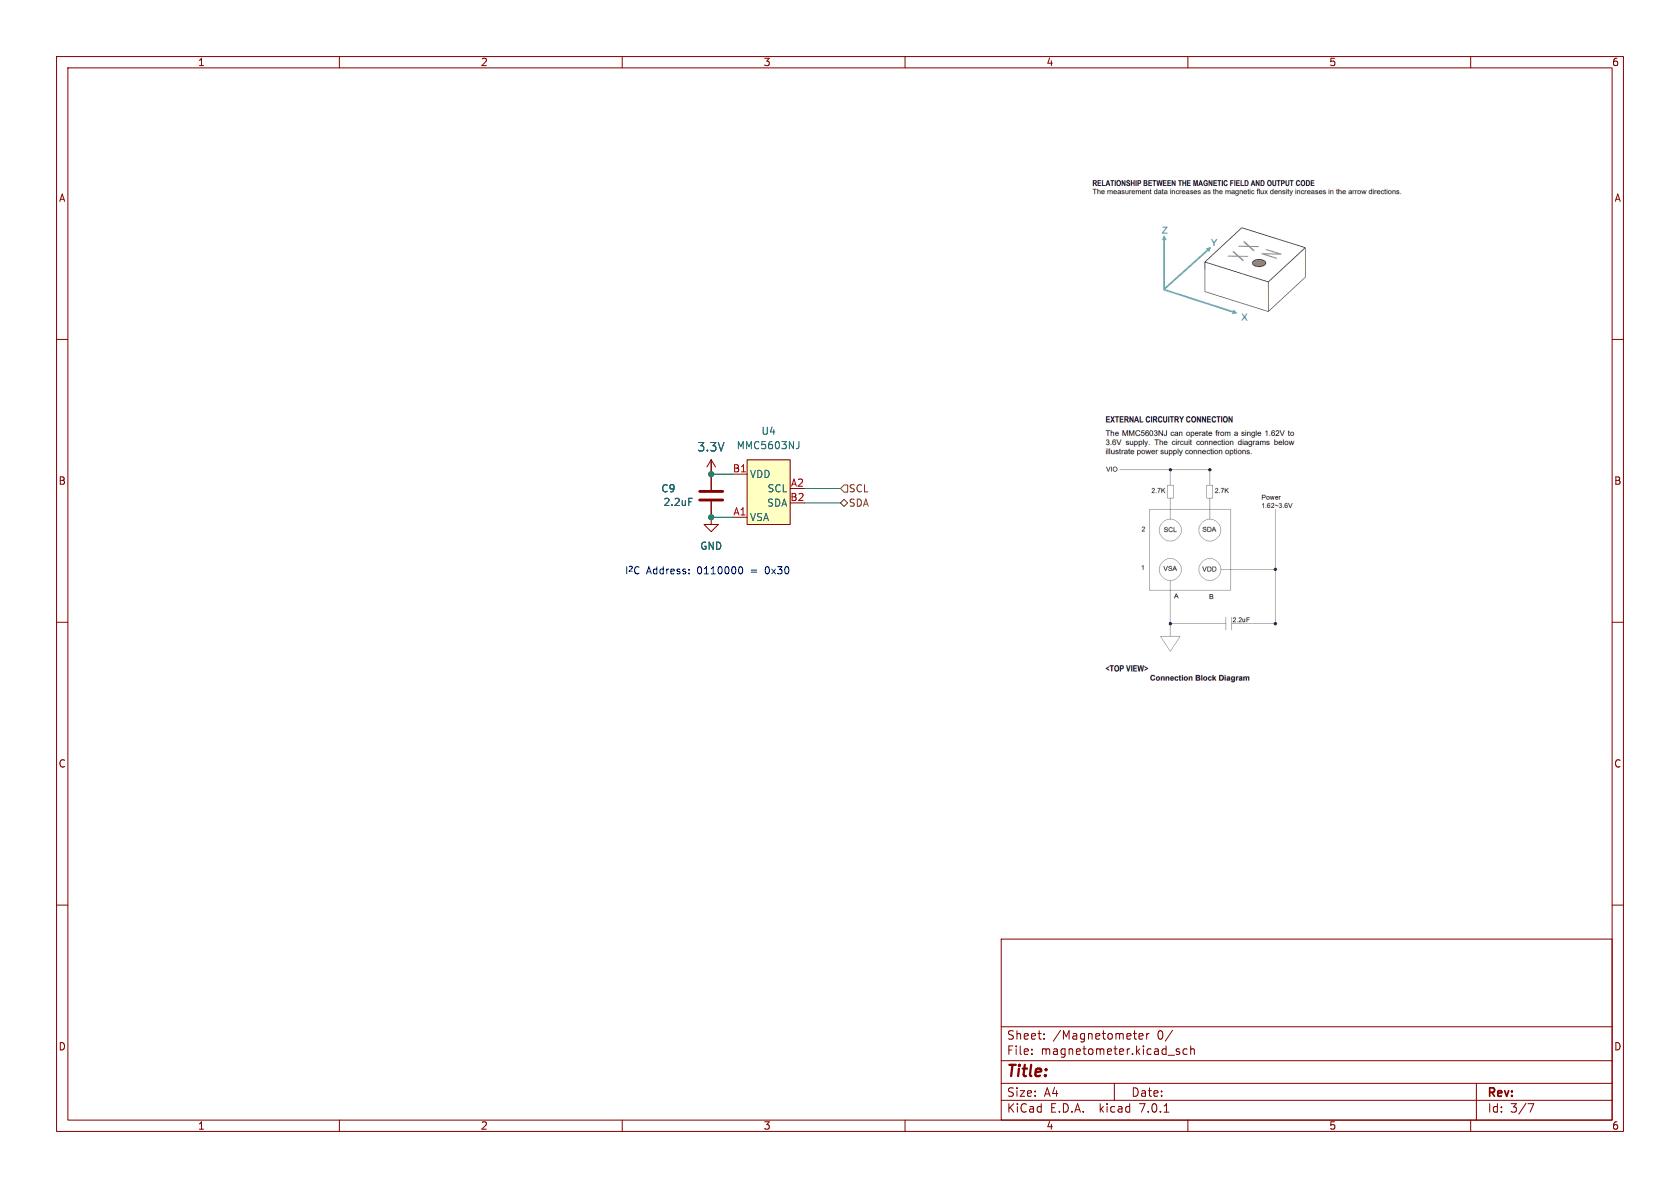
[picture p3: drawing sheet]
(kicad_sch (version 20230121) (generator eeschema)

 (paper "A4")

 (lib_symbols
  (symbol "Device:C" (pin_numbers hide) (pin_names (offset 0.254)) (in_bom yes) (on_board yes)
   (property "Reference" "C" (at 0.635 2.54 0) (effects (font (size 1.27 1.27)) (justify left)))
   (property "Value" "C" (at 0.635 -2.54 0) (effects (font (size 1.27 1.27)) (justify left)))
   (property "Footprint" "" (at 0.9652 -3.81 0) (effects (font (size 1.27 1.27)) hide))
   (property "Datasheet" "~" (at 0 0 0) (effects (font (size 1.27 1.27)) hide))
   (symbol "C_0_1"
    (polyline (pts (xy -2.032 -0.762) (xy 2.032 -0.762)) (stroke (width 0.508) (type default)) (fill (type none)))
    (polyline (pts (xy -2.032 0.762) (xy 2.032 0.762)) (stroke (width 0.508) (type default)) (fill (type none))))
   (symbol "C_1_1"
    (pin passive line (at 0 3.81 270) (length 2.794) (name "~" (effects (font (size 1.27 1.27)))) (number "1" (effects (font (size 1.27 1.27)))))
    (pin passive line (at 0 -3.81 90) (length 2.794) (name "~" (effects (font (size 1.27 1.27)))) (number "2" (effects (font (size 1.27 1.27)))))))
  (symbol "imu-stamp:MMC5603NJ" (in_bom yes) (on_board yes)
   (property "Reference" "U" (at 0 3.81 0) (effects (font (size 1.27 1.27))))
   (property "Value" "MMC5603NJ" (at 0 1.27 0) (effects (font (size 1.27 1.27))))
   (property "Footprint" "Package_BGA:WLP-4_0.83x0.83mm_P0.4mm" (at 0 0 0) (effects (font (size 1.27 1.27)) hide))
   (property "Datasheet" "" (at 0 0 0) (effects (font (size 1.27 1.27)) hide))
   (symbol "MMC5603NJ_0_1"
    (rectangle (start -3.81 0) (end 3.81 -11.43) (stroke (width 0) (type default)) (fill (type background))))
   (symbol "MMC5603NJ_1_1"
    (pin input line (at -6.35 -10.16 0) (length 2.54) (name "VSA" (effects (font (size 1.27 1.27)))) (number "A1" (effects (font (size 1.27 1.27)))))
    (pin input line (at 6.35 -5.08 180) (length 2.54) (name "SCL" (effects (font (size 1.27 1.27)))) (number "A2" (effects (font (size 1.27 1.27)))))
    (pin input line (at -6.35 -2.54 0) (length 2.54) (name "VDD" (effects (font (size 1.27 1.27)))) (number "B1" (effects (font (size 1.27 1.27)))))
    (pin input line (at 6.35 -7.62 180) (length 2.54) (name "SDA" (effects (font (size 1.27 1.27)))) (number "B2" (effects (font (size 1.27 1.27)))))))
  (symbol "mainboard:3.3V" (power) (pin_names (offset 1.016)) (in_bom yes) (on_board yes)
   (property "Reference" "#P+" (at 0 0 0) (effects (font (size 1.27 1.27)) hide))
   (property "Value" "3.3V" (at -1.016 3.556 0) (effects (font (size 1.4986 1.4986)) (justify left bottom)))
   (property "Footprint" "" (at 0 0 0) (effects (font (size 1.27 1.27)) hide))
   (property "Datasheet" "" (at 0 0 0) (effects (font (size 1.27 1.27)) hide))
   (property "ki_locked" "" (at 0 0 0) (effects (font (size 1.27 1.27))))
   (symbol "3.3V_1_0"
    (polyline (pts (xy 0 2.54) (xy -0.762 1.27)) (stroke (width 0) (type default)) (fill (type none)))
    (polyline (pts (xy 0.762 1.27) (xy 0 2.54)) (stroke (width 0) (type default)) (fill (type none)))
    (pin power_in line (at 0 0 90) (length 2.54) (name "3.3V" (effects (font (size 0 0)))) (number "1" (effects (font (size 0 0)))))))
  (symbol "power:GND" (power) (pin_names (offset 0)) (in_bom yes) (on_board yes)
   (property "Reference" "#PWR" (at 0 -6.35 0) (effects (font (size 1.27 1.27)) hide))
   (property "Value" "GND" (at 0 -3.81 0) (effects (font (size 1.27 1.27))))
   (property "Footprint" "" (at 0 0 0) (effects (font (size 1.27 1.27)) hide))
   (property "Datasheet" "" (at 0 0 0) (effects (font (size 1.27 1.27)) hide))
   (symbol "GND_0_1"
    (polyline (pts (xy 0 0) (xy 0 -1.27) (xy 1.27 -1.27) (xy 0 -2.54) (xy -1.27 -1.27) (xy 0 -1.27)) (stroke (width 0) (type default)) (fill (type none))))
   (symbol "GND_1_1"
    (pin power_in line (at 0 0 270) (length 0) hide (name "GND" (effects (font (size 1.27 1.27)))) (number "1" (effects (font (size 1.27 1.27))))))))

 (junction (at 125.73 83.82) (diameter 0) (color 0 0 0 0))
 (junction (at 125.73 91.44) (diameter 0) (color 0 0 0 0))

 (wire (pts (xy 125.73 91.44) (xy 129.54 91.44)) (stroke (width 0) (type default)))
 (wire (pts (xy 142.24 86.36) (xy 148.59 86.36)) (stroke (width 0) (type default)))
 (wire (pts (xy 125.73 83.82) (xy 129.54 83.82)) (stroke (width 0) (type default)))
 (wire (pts (xy 142.24 88.9) (xy 148.59 88.9)) (stroke (width 0) (type default)))

 (image (at 223.52 46.99)
  (data))
 (image (at 212.09 96.52)
  (data))

 (text "I^{2}C Address: 0110000 = 0x30" (at 110.49 101.6 0) (effects (font (size 1.27 1.27)) (justify left bottom)))

 (hierarchical_label "SDA" (shape bidirectional) (at 148.59 88.9 0) (fields_autoplaced) (effects (font (size 1.27 1.27)) (justify left)))
 (hierarchical_label "SCL" (shape input) (at 148.59 86.36 0) (fields_autoplaced) (effects (font (size 1.27 1.27)) (justify left)))

 (symbol (lib_id "mainboard:3.3V") (at 125.73 83.82 0) (unit 1) (in_bom yes) (on_board yes) (dnp no)
  (property "Reference" "#SUPPLY06" (at 125.73 83.82 0) (effects (font (size 1.27 1.27)) hide))
  (property "Value" "3.3V" (at 123.19 80.01 0) (effects (font (size 1.4986 1.4986)) (justify left bottom)))
  (property "Footprint" "" (at 125.73 83.82 0) (effects (font (size 1.27 1.27)) hide))
  (property "Datasheet" "" (at 125.73 83.82 0) (effects (font (size 1.27 1.27)) hide)) (pin "1")
  (instances (project "imu-stamp" (path "" (reference "#SUPPLY06") (unit 1)) (path "" (reference "#SUPPLY010") (unit 1)))))

 (symbol (lib_id "power:GND") (at 125.73 91.44 0) (unit 1) (in_bom yes) (on_board yes) (dnp no) (fields_autoplaced)
  (property "Reference" "#PWR013" (at 125.73 97.79 0) (effects (font (size 1.27 1.27)) hide))
  (property "Value" "GND" (at 125.73 96.52 0) (effects (font (size 1.27 1.27))))
  (property "Footprint" "" (at 125.73 91.44 0) (effects (font (size 1.27 1.27)) hide))
  (property "Datasheet" "" (at 125.73 91.44 0) (effects (font (size 1.27 1.27)) hide)) (pin "1")
  (instances (project "imu-stamp" (path "" (reference "#PWR013") (unit 1)) (path "" (reference "#PWR018") (unit 1)))))

 (symbol (lib_id "imu-stamp:MMC5603NJ") (at 135.89 81.28 0) (unit 1) (in_bom yes) (on_board yes) (dnp no) (fields_autoplaced)
  (property "Reference" "U4" (at 135.89 76.2 0) (effects (font (size 1.27 1.27))))
  (property "Value" "MMC5603NJ" (at 135.89 78.74 0) (effects (font (size 1.27 1.27))))
  (property "Footprint" "Package_BGA:WLP-4_0.83x0.83mm_P0.4mm" (at 135.89 81.28 0) (effects (font (size 1.27 1.27)) hide))
  (property "Datasheet" "MMC5603NJ" (at 135.89 81.28 0) (effects (font (size 1.27 1.27)) hide)) (pin "A1") (pin "A2") (pin "B1") (pin "B2")
  (instances (project "imu-stamp" (path "" (reference "U4") (unit 1)) (path "" (reference "U7") (unit 1)))))

 (symbol (lib_id "Device:C") (at 125.73 87.63 0) (unit 1) (in_bom yes) (on_board yes) (dnp no)
  (property "Reference" "C9" (at 116.84 86.36 0) (effects (font (size 1.27 1.27)) (justify left)))
  (property "Value" "2.2uF" (at 117.221 88.7731 0) (effects (font (size 1.27 1.27)) (justify left)))
  (property "Footprint" "Capacitor_SMD:C_0402_1005Metric" (at 126.6952 91.44 0) (effects (font (size 1.27 1.27)) hide))
  (property "Datasheet" "GRT155C70J225KE13D" (at 125.73 87.63 0) (effects (font (size 1.27 1.27)) hide)) (pin "1") (pin "2")
  (instances (project "imu-stamp" (path "" (reference "C9") (unit 1)) (path "" (reference "C15") (unit 1))))))
